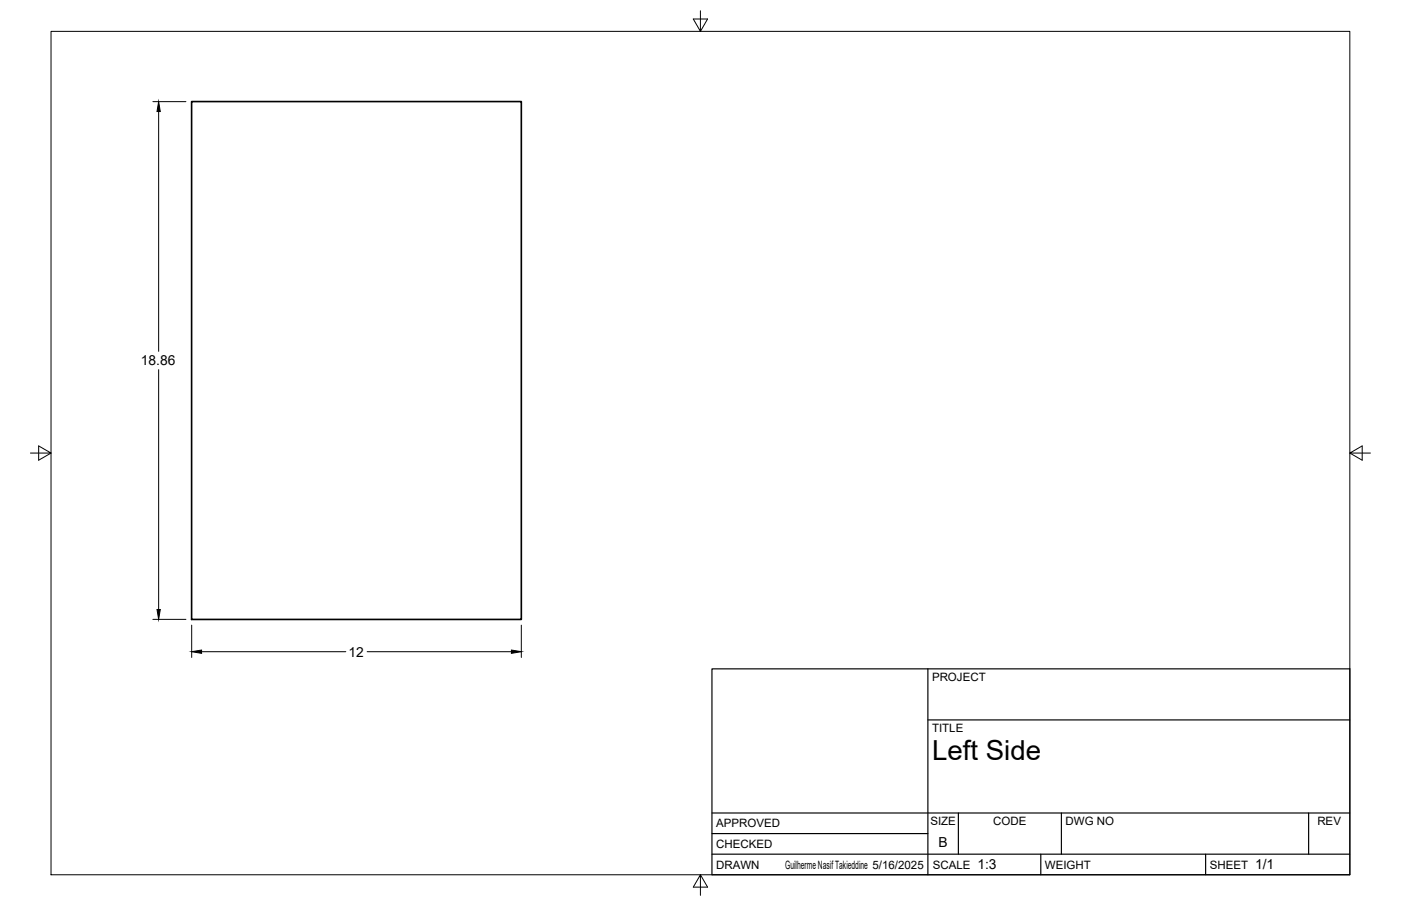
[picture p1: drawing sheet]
<svg xmlns="http://www.w3.org/2000/svg" width="432mm" height="279mm" viewBox="0 0 432 279" stroke-linecap="round" stroke-linejoin="round" font-family="sans-serif">
<!-- layer: Visible -->
<path d="M59.1 31.3h101.6v159.7h-101.6z" fill="none" stroke="#000" stroke-width=".51"/>
<!-- layer: Border -->
<path d="M15.7 9.7h400.3v260.1h-400.3zM215.9 3.3v6.4l-2.2-3.8h4.4l-2.2 3.8M9.4 139.7h6.3l-3.8-2.2v4.4l3.8-2.2M416 139.7l3.8 2.2v-4.4l-3.8 2.2h6.4M215.9 269.8l2.2 3.8h-4.4l2.2-3.8v6.3" fill="none" stroke="#000" stroke-width=".31"/>
<!-- layer: Titleblock -->
<path d="M219.4 206.3h196.6v63.5h-196.6zM286 206.3v63.5M286 222h130M219.4 257.1h66.6M219.4 250.7h196.6M295.4 250.7v12.7M327.1 250.7v12.7M403.3 250.7v12.7M219.4 263.4h196.6M320.8 263.4v6.4M371.6 263.4v6.4" fill="none" stroke="#000" stroke-width=".36"/>
<!-- layer: FD_Dimensions -->
<path d="M47.1 31.3h10.2M48.9 34.4v74M48.9 114v74M47.1 191h10.2M59.1 192.8v10M160.7 192.8v10M62.1 201h44.5M113.2 201h44.4" fill="none" stroke="#000" stroke-width=".31"/>
<path d="M48.9 31.3l.5 3.1h-1zM48.4 188h1l-.5 3zM59.1 201l3-.5v1zM157.6 200.5l3.1 .5-3.1 .5z" fill="#000" stroke="#000" stroke-width=".31"/>
<text font-size="8.5" x="287.3" y="234.5">Left Side</text>
<g font-size="4.3">
<text x="43.4" y="112.7">18.86</text>
<text x="107.4" y="202.5">12</text>
<text x="289.3" y="261.2">B</text>
<text x="301.2" y="268.1">1:3</text>
<text x="386.8" y="268.1">1/1</text>
</g>
<g font-size="3.5">
<text x="287.3" y="210.1">PROJECT</text>
<text x="287.3" y="225.8">TITLE</text>
<text x="220.7" y="255.2">APPROVED</text>
<text x="286.7" y="254.5">SIZE</text>
<text x="306.1" y="254.5">CODE</text>
<text x="328.4" y="254.5">DWG NO</text>
<text x="406" y="254.5">REV</text>
<text x="220.7" y="261.5">CHECKED</text>
<text x="220.7" y="267.9">DRAWN</text>
<text x="242" y="267.9">Guilherme Nasif Takieddine 5/16/2025</text>
<text x="287.5" y="267.9">SCALE</text>
<text x="322.1" y="267.9">WEIGHT</text>
<text x="372.9" y="267.9">SHEET</text>
</g>
</svg>
